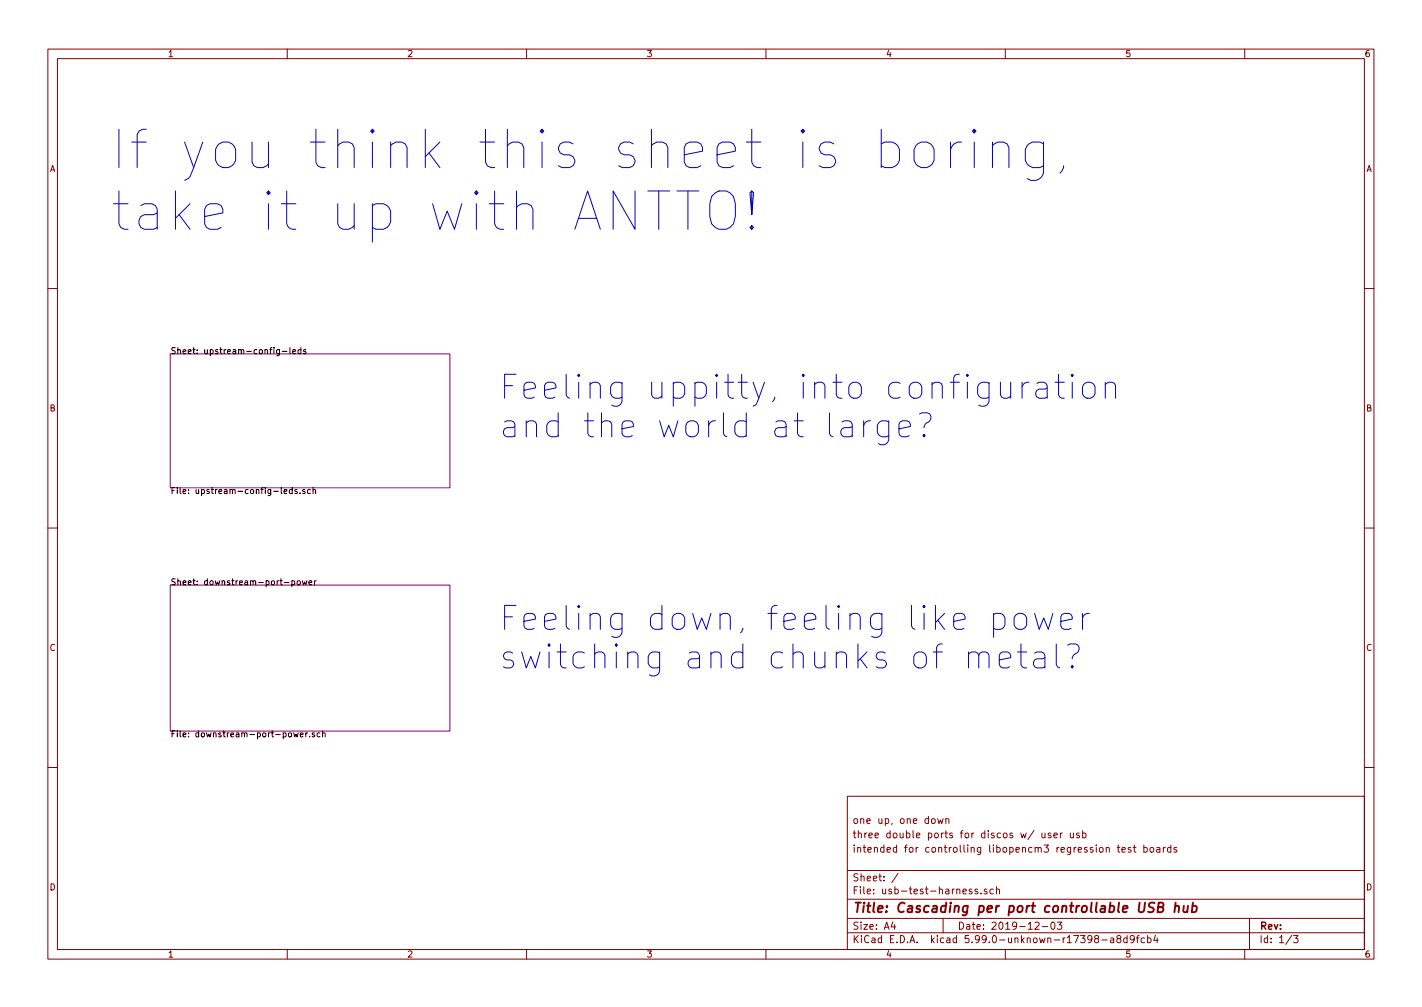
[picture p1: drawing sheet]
<svg xmlns="http://www.w3.org/2000/svg" width="297mm" height="210mm" viewBox="0 0 297 210" stroke-linecap="round" stroke-linejoin="round" font-family="sans-serif">
<g fill="none" stroke="#840000" stroke-width=".21">
<path d="M10 10.2h277v190.1h-277zM12 12.2h273v186.1h-273zM60 10.2v2M110 10.2v2M160 10.2v2M210 10.2v2M260 10.2v2M10 60.2h2M285 60.2h2M10 110.2h2M285 110.2h2M10 160.2h2"/>
<path d="M177 166.3h108v32h-108zM194.7 171l.4-.1 .3 .3v.4l-.3 .3h-.4l-.1-.3zM195.9 170.9l.2 1 .3-.7 .3 .7 .3-1M197.6 171.1l.2-.2 .3 .1 .1 .9M197.6 170.9v1M217.6 173.9l.1 1h.4l.2-.1M218.3 173.9v1M219.5 174l-.4-.1-.2 .2 .1 .3 .5 .1v.4h-.6M220.1 174.4l.8-.1-.1-.3-.4-.1-.3 .2 .1 .8h.6M221.5 173.9v1M221.9 173.9l-.4 .3M223.6 173.9v1h.4l.2-.1"/>
<path d="M224.2 173.9v1M225.4 174l-.3-.1-.2 .2v.3l.5 .1v.4h-.5M226.1 174l.5-.1 .3 .3-.2 .7h-.6M226.1 173.4v1.5M233.4 176.9h.5M233.6 176.4v1.3l.3 .2M234.4 177.4l.7-.1-.1-.3-.4-.1-.2 .2v.8h.6M236.2 177l-.3-.1-.3 .2 .1 .3 .5 .1v.4h-.6M236.7 176.9h.6M236.9 176.4v1.3l.4 .2M238.9 177l.5-.1 .2 .3-.1 .7h-.6M238.9 176.4v1.5"/>
<path d="M240.3 177.1l.2-.2 .4 .2 .1 .5-.1 .3h-.4l-.2-.1zM241.6 177h.6l.1 .9M242.3 177.3l-.5 .1-.2 .2 .2 .3h.5M243 176.9v1M243.4 176.9l-.4 .3M244.6 177l-.5-.1-.2 .3 .1 .7h.6M244.6 176.4v1.5M245.8 177l-.4-.1-.2 .2 .1 .3 .5 .1v.4h-.6M285 160.2h2M60 198.3v2M110 198.3v2M160 198.3v2"/>
<path d="M177 194.8h108M177 191.8h108M177 187.8h108M177 181.8h108M186.5 192.5l-.4 1h1M186.9 193v1M187.6 182.4l-1.3 1.9M197 191.8v3M203 185.7l-.4-.1-.2 .2 .1 .3 .5 .1v.4h-.6M204.2 185.7l-.3-.1-.3 .2 .1 .3 .5 .1v.4h-.6M204.9 186.5v.1M206.1 185.7l-.3-.1-.2 .2v.3l.5 .1v.4h-.5"/>
<path d="M207.5 185.7l-.4-.1-.3 .3 .1 .7h.6M208.1 185.8l.3-.2 .3 .1 .1 .9M208.1 185.1v1.5M210 198.3v2M216.2 192.7l.6-.2 .3 .5-1 1h1M217.7 193.5h1.2M219.7 192.6l.2-.1a.8 .8 0 0 1 .5 .8 .8 .8 0 0 1-.5 .7 1 1 0 0 1-.2-1.4zM220.9 192.5h.9l-.5 .6 .4 .1v.7l-.2 .1-.6-.1M228.9 196l-.3-.3 .1-.2 .2-.2 .5 .1 .1 .2-.1 .2-.6 .2-.2 .3 .1 .4 .2 .1h.5l.1-.3-.1-.4-.2-.1M230.1 196.3h1.2M232 195.9h.6v.9M232.6 196.2l-.5 .1-.2 .2 .2 .3h.5"/>
<path d="M233.6 196l-.3-.3 .1-.2 .2-.2 .4 .1 .1 .2v.2l-.7 .2-.1 .3v.2l.3 .3h.3l.2-.3v-.4l-.2-.1M235.4 195.9l-.4-.1-.3 .3 .2 .7h.5M235.4 195.3v1.5M236.9 196l-.3 .3-.4-.1-.1-.2 .1-.6 .4-.1 .3 .2a.99 .99 0 0 1-.4 1.3h-.3M237.4 195.8h.5M237.9 195.3l-.3 .2v1.3M239.1 195.9l-.5-.1-.2 .3 .1 .7h.6M239.7 195.9l.4-.1 .3 .3-.1 .7h-.6M239.7 195.3v1.5M241.4 195.3l-.4 1h.9M241.7 195.8v1M260 198.3v2"/>
<path d="M261 191.8v6.5M269.9 195.3l-1.3 1.9M270.2 195.3h.9l-.5 .6 .5 .1v.7l-.2 .1-.7-.1"/>
</g>
<path d="M241.2 188.6a.85 .85 0 0 0-1.1 .1l-.1 .5 .9 .5v.6a.85 .85 0 0 1-1.1 .1M241.9 189.4l.9-.1 .2-.3-.1-.4-.9-.1-.2 2h.8l.3-.2a.53 .53 0 0 0 0-.8l-.3-.1M245.5 189.3l.3-.2 .4 .1v1.3M245.6 188.5l-.3 2M247.3 189.1l-.1 1.3 .5 .1 .3-.2M248.2 189.1l-.2 1.4M249.1 189.2h.8l.1 .3-.1 .6a.66 .66 0 0 1-.9 .3M249.2 188.5l-.3 2" fill="none" stroke="#840000" stroke-width=".4"/>
<path d="M35.6 73.9h58.4v27.9h-58.4zM35.6 122.2h58.4v30.4h-58.4z" fill="none" stroke="#840084" stroke-width=".21"/>
<g fill="none" stroke="#000" stroke-width=".21">
<path d="M58.4 73v1l-.3 .3-.3-.1M58.4 73.1l-.4-.1-.2 .2 .1 .6h.5M59 73.4h.9M60.6 72.6v1.1l.1 .1M61.2 73.4l.6-.1-.1-.2-.4-.1-.1 .2v.6h.5M62.9 73.1l-.4-.1-.3 .2 .2 .6h.5M62.9 72.6v1.2M63.9 73.1l-.3-.1-.2 .2 .1 .2 .4 .1v.3h-.5M59.3 102.6l.6-.1v-.2l-.4-.1-.2 .2 .1 .6h.5M61 102.3l-.3-.1-.3 .3 .2 .5h.4M61 101.8v1.3M62.1 102.3l-.3-.1-.2 .2v.2l.5 .1v.3h-.5"/>
<path d="M62.7 102.9v.2M63.7 102.3l-.3-.1-.2 .2 .1 .2 .4 .1v.3h-.5M64.8 102.3l-.3-.1-.3 .3 .2 .5h.4M65.4 102.3h.5v.8M65.4 101.8v1.3M61 121.3h.3l.3 .2-.1 .5h-.5M61 121.3v1.2M62.2 121.3h.3l.2 .2v.4l-.2 .2-.4-.2zM63.2 121.3l.2 .8 .2-.6 .3 .6 .2-.8M64.5 121.7l.6-.1v-.3h-.4l-.2 .1 .1 .6h.5M65.7 121.3v.8M66.1 121.3l-.4 .2"/>
<path d="M61.3 153l.3 .9 .2-.6 .3 .6 .2-.9M62.7 153.4l.6-.1v-.2l-.4-.1-.2 .2 .1 .6h.5M63.9 153v.9M64.2 153l-.3 .3M64.7 153.7v.2M65.7 153.1l-.3-.1-.2 .2 .1 .2 .4 .1v.3h-.5M66.8 153.1l-.3-.1-.3 .3 .2 .5h.4M67.4 153.1h.5v.8M67.4 152.6v1.3"/>
</g>
<g fill="none" stroke="#0000c2" stroke-width=".21">
<path d="M143.7 39.9v8M157 39.9v4.9l.4-4.5-.4-.4-.3 .4 .3 4.5M184.1 30l.7-.3h1.6l.7 .3 .4 .4 .4 .8v2.3l-.4 .7-.4 .4-.7 .4h-1.6l-.7-.4M184.1 27v8M191.3 30.4a2.17 2.17 0 0 1 2.2-.8 2.17 2.17 0 0 1 1.6 1.6v2.3a2.17 2.17 0 0 1-2.1 1.6 2.17 2.17 0 0 1-2.1-1.6v-2.3zM198.6 29.7v5.3M200.8 29.7a2.04 2.04 0 0 0-2.2 1.5M203.5 27l-.4 .4 .4 .4 .4-.4-.4-.4v.8M203.5 29.7v5.3M207.3 30.4a2.17 2.17 0 0 1 3.1-.4l.3 .8v4.2M207.3 29.7v5.3M218 29.7v6.4a2.17 2.17 0 0 1-3.4 1.2"/>
<path d="M218 30l-.8-.3h-1.5l-.8 .3-.3 .4-.4 .8v2.3l.4 .7 .3 .4 .8 .4h1.5l.8-.4M222.2 34.6v.4l-.4 .8-.4 .3M148.7 41a2.68 2.68 0 0 1 3-1.1 2.68 2.68 0 0 1 1.9 2.6v2.7a2.67 2.67 0 0 1-2.7 2.8 2.67 2.67 0 0 1-2.6-2.8v-2.7zM157 47.1l.4 .4-.4 .4-.3-.4 .3-.4v.8M209 79.8v2.6l.2 .5a1.36 1.36 0 0 0 1.9-.2M211.1 79.8v3.3M213.5 79.8v3.3M214.9 79.8a1.28 1.28 0 0 0-1.4 1M220.4 79.8h1.9M221.1 78.1v4.3l.3 .5 .4 .2h.5M224 78.1l-.3 .3 .3 .2 .2-.2-.2-.3v.5M224 79.8v3.3"/>
<path d="M230.9 79.8v3.3M175.9 88.1l.5-.2h.9l.5 .2 .2 .5v2.6M178 89.1l-.5 .2h-1.1a.98 .98 0 0 0-.8 .9 .98 .98 0 0 0 .8 1h1.1l.5-.2M180.4 87.9v3.3M181.8 87.9a1.28 1.28 0 0 0-1.4 .9M185.6 87.9v4a1.36 1.36 0 0 1-2.1 .7M185.6 88.1l-.4-.2h-1l-.5 .2-.4 .7v1.4l.4 .8 .5 .2h1l.4-.2M187.8 89.5l2.4-.4v-.5l-.3-.5-.4-.2h-1l-.5 .2-.2 .5v1.9l.2 .5 .5 .2h1l.4-.2M192.1 86.4l.4-.2h1.2a1.11 1.11 0 0 1 .8 1.2 1.11 1.11 0 0 1-1 .9l-.2 .3-.3 .7M193 90.7l.3 .3-.3 .2-.2-.2 .2-.3v.5M216.6 80.1l.5-.3h.9l.5 .3 .2 .4v2.6M218.7 81l-.4 .2h-1.2a.98 .98 0 0 0-.8 1 .98 .98 0 0 0 .8 .9h1.2l.4-.2"/>
<path d="M226.4 80.3a1.36 1.36 0 0 1 1.3-.5 1.36 1.36 0 0 1 1 1v1.4a1.36 1.36 0 0 1-1.3 1 1.36 1.36 0 0 1-1.3-1v-1.4zM230.9 80.3a1.24 1.24 0 0 1 2.1 .2v2.6M202.3 136.6a1.24 1.24 0 0 1 2.2 .2v2.7M204.5 136.8l.2-.4 .5-.3h.7l.5 .3 .2 .4v2.7M207.5 128.3l.5-.2h1l.5 .2 .4 .7v1.5l-.4 .7-.5 .2h-1l-.5-.2M207.5 128.1v5M208.7 137.8l2.4-.5v-.5l-.2-.4-.5-.3h-.9l-.5 .3-.3 .4v1.9l.3 .5 .5 .3h.9l.5-.3M212.1 128.5a1.36 1.36 0 0 1 1.3-.4 1.36 1.36 0 0 1 1.1 .9v1.5a1.36 1.36 0 0 1-1.4 1 1.36 1.36 0 0 1-1.3-1v-1.5zM212.5 136.1h2M213.3 134.5v4.2l.2 .5 .5 .3h.5M216.1 128.1l1 3.3 .9-2.4 1 2.4 .9-3.3M216.1 136.4l.5-.3h.9l.5 .3 .3 .4v2.7"/>
<path d="M218.3 137.3l-.5 .3h-1.2a.98 .98 0 0 0-.7 .9 .98 .98 0 0 0 .7 1h1.2l.5-.3M220.6 134.5v4.2l.3 .5 .5 .3M221.6 129.7l2.4-.4v-.5l-.3-.5-.4-.2h-1l-.5 .2-.2 .5v1.9l.2 .5 .5 .2h1l.4-.2M223 134.7l.5-.2h1.2a1.11 1.11 0 0 1 .7 1.1 1.11 1.11 0 0 1-.9 1l-.5 .7v.3M224 139l.2 .2-.2 .3-.3-.3 .3-.2v.5M226.1 128.1v3.3M227.5 128.1a1.28 1.28 0 0 0-1.4 .9"/>
</g>
<g font-size="11.1" fill="#0000c2">
<text x="22.9" y="35.4">If you think this sheet is boring,</text>
<text x="22.9" y="48.3">take it up with ANTTO!</text>
</g>
<g font-size="7" fill="#0000c2">
<text x="104.1" y="83.4">Feeling uppitty, into configuration</text>
<text x="104.1" y="91.4">and the world at large?</text>
<text x="104.1" y="131.6">Feeling down, feeling like power</text>
<text x="104.1" y="139.7">switching and chunks of metal?</text>
</g>
<text font-size="2.8" fill="#840000" x="178" y="190.6">Title: Cascading per port controllable USB hub</text>
<g font-size="2.1" fill="#840000">
<text x="178" y="172">one up, one down</text>
<text x="178" y="178">intended for controlling libopencm3 regression test boards</text>
<text x="178" y="175">three double ports for discos w/ user usb</text>
<text x="178" y="184">Sheet: /</text>
<text x="178" y="186.7">File: usb-test-harness.sch</text>
<text x="178" y="196.9">KiCad E.D.A. kicad 5.99.0-unknown-r17398-a8d9fcb4</text>
<text x="178" y="194.1">Size: A4</text>
<text x="200" y="194.1">Date: 2019-12-03</text>
<text x="263" y="194.1">Rev:</text>
<text x="263" y="196.9">Id: 1/3</text>
</g>
<g font-size="1.8" fill="#840000">
<text x="35" y="11.9">1</text>
<text x="85" y="11.9">2</text>
<text x="135" y="11.9">3</text>
<text x="185" y="11.9">4</text>
<text x="235" y="11.9">5</text>
<text x="285" y="11.9">6</text>
<text x="10.3" y="35.9">A</text>
<text x="285.3" y="35.9">A</text>
<text x="10.3" y="85.9">B</text>
<text x="285.3" y="85.9">B</text>
<text x="10.3" y="135.9">C</text>
<text x="285.3" y="135.9">C</text>
<text x="10.3" y="185.9">D</text>
<text x="285.3" y="185.9">D</text>
<text x="35" y="199.9">1</text>
<text x="85" y="199.9">2</text>
<text x="135" y="199.9">3</text>
<text x="185" y="199.9">4</text>
<text x="235" y="199.9">5</text>
<text x="285" y="199.9">6</text>
</g>
<g font-size="1.8">
<text x="35.6" y="73.9">Sheet: upstream-config-leds</text>
<text x="35.6" y="103.1">File: upstream-config-leds.sch</text>
<text x="35.6" y="122.2">Sheet: downstream-port-power</text>
<text x="35.6" y="153.9">File: downstream-port-power.sch</text>
</g>
</svg>
